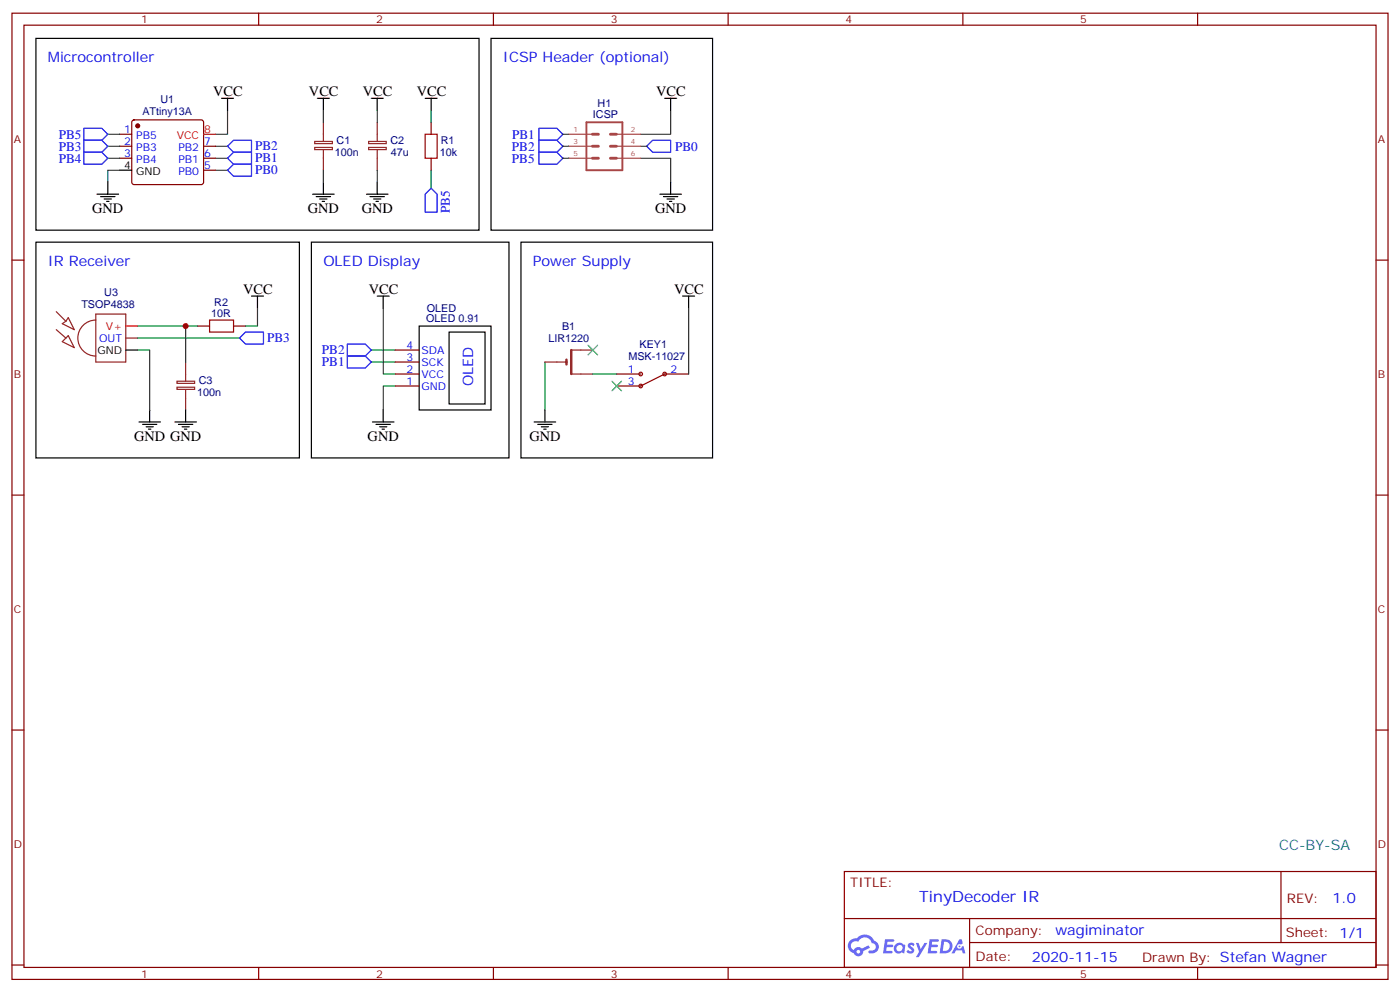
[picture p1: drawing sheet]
<svg xmlns="http://www.w3.org/2000/svg" width="412mm" height="292mm" viewBox="0 0 412 292" stroke-linecap="round" stroke-linejoin="round" font-family="sans-serif">
<g fill="none" stroke="#870000" stroke-width=".35">
<path d="M3.5 3.9h405.4v284.3h-405.4zM7.1 7.4h398.2v277.3h-398.2zM76.2 3.9v3.5M145.3 3.9v3.5M214.5 3.9v3.5M283.6 3.9v3.5M352.8 3.9v3.5M3.5 76.6h3.6M405.3 76.6h3.6M3.5 145.7h3.6M405.3 145.7h3.6M3.5 214.8h3.6"/>
<path d="M405.3 214.8h3.6M248.7 256.5h156.6v28.2h-156.6zM377.3 256.5v20.9M248.7 270.3h156.5M285.6 277.4h119.6M285.6 270.3v14.1M3.5 284h3.6M76.2 284.7v3.5M145.3 284.7v3.5M214.5 284.7v3.5M283.6 284.7v3.5M352.8 284.7v3.5"/>
<path d="M405.3 284h3.6"/>
</g>
<g fill="#5487ff">
<path d="M267.7 277.6a1.22 1.22 0 0 1 1.7 .3l-.4 .6a.47 .47 0 0 0-.3-.4 .47 .47 0 0 0-.5 .2l.1 .2a1.14 1.14 0 0 1 .8 1.8 1.14 1.14 0 0 1-1.9-.1l-.2-.1 .5-.6 .7 .4a.29 .29 0 0 0 .3-.2 .29 .29 0 0 0-.2-.3 1.04 1.04 0 0 1-.6-1.8z"/>
<path d="M260.7 276.4h2.4l.3 .2-.2 .5h-1.8l-.1 .9h1.5l.3 .4-.3 .3h-1.6l-.2 1.1 1.7 .1 .2 .3-.2 .3-2.6 .1z"/>
<path d="M273.8 276.4h2.4l.3 .2-.1 .5h-1.8l-.2 .9h1.6l.3 .4-.4 .3h-1.6l-.1 1.1 1.7 .1 .2 .3-.2 .3h-2.6z"/>
<path d="M282.6 276.4h.7l.3 1.3-.6 .3a.69 .69 0 0 0-1 .2 .69 .69 0 0 0 .4 1 .69 .69 0 0 0 .9-.6l.5-.3 .6 2.2h-.8l-.2-.8h-1.8l-.5 .8h-.8z"/>
<path d="M269.8 277.5h.8l.6 1.8 1.1-1.8h.9l-2.6 4.2h-.8l.9-1.6z"/>
<path d="M277.4 276.4l-.6 4.2h1.3a2.11 2.11 0 0 0 2.5-2.2 2.11 2.11 0 0 0-2.5-2zM278.1 277.1a1.39 1.39 0 0 1 1.7 1.5 1.39 1.39 0 0 1-1.8 1.2h-.3z"/>
<path d="M263.7 278a1.54 1.54 0 0 0-.1 2.2 1.54 1.54 0 0 0 2.2 .1l.6 .3 .3-2.3-.2-.3h-.4a1.49 1.49 0 0 0-2.4 0zM264 279a.94 .94 0 0 1 1.8 0 .94 .94 0 0 1-1.8 0z"/>
<path d="M250.4 276.8a2.18 2.18 0 0 0 1.1 3.7 1.44 1.44 0 0 0 1.6 .9 1.44 1.44 0 0 0 1.2-1.5l2-1-.5-.7-1.9 1a1.47 1.47 0 0 0-2.4 .4 1.39 1.39 0 0 1-.7-1.9 1.39 1.39 0 0 1 2-.5 2.12 2.12 0 0 1 2.2-1.3 2.12 2.12 0 0 1 1.9 1.7 1.14 1.14 0 0 1 1.1 1.4 1.14 1.14 0 0 1-1.7 .7 .43 .43 0 0 0-.5 .4 .43 .43 0 0 0 .4 .5 1.98 1.98 0 0 0 2.5-1.3 1.98 1.98 0 0 0-1.2-2.5 3.1 3.1 0 0 0-5.3-.7l-.9 .1zM252.3 280.1a.55 .55 0 0 1 1.1 0 .55 .55 0 0 1-1.1 0z"/>
<circle cx="282.6" cy="278.5" r=".26"/>
</g>
<g fill="none" stroke="#008700" stroke-width=".35">
<path d="M31.7 39.5h3.6M67 32.5v7h-3.5M95.2 32.5v3.5M111.1 32.5v3.5M127 32.5v3.5M165.8 39.5h1.8M197.6 32.5v7h-8.9M31.7 46.6h3.6M31.7 43h3.6M35.3 50.1h-3.6v3.5M63.5 46.6h3.5M63.5 43h3.5"/>
<path d="M63.5 50.1h3.5M95.2 50.1v3.5M111.1 50.1v3.5M127 50.1v5.3M165.8 46.6h1.8M165.8 43h1.8M188.7 46.6h8.9v7M188.7 43h1.8M40.6 96h17.6M40.6 99.5h30M54.7 96v10.5M75.8 90.7v5.3h-3.5"/>
<path d="M112.9 90.7v19.4h3.5M202.8 90.7v19.4M40.6 103h3.5v17.6M109.4 106.5h7M109.4 103h7M116.4 113.6h-3.5v7M160.5 106.5v14.1M174.6 110.1h7.1"/>
</g>
<g fill="none" stroke="#000" stroke-width=".35">
<path d="M10.6 11.3h130.5v56.4h-130.5zM144.6 11.3h65.3v56.4h-65.3zM65.3 28.9h3.5M67 28.9v3.6M93.5 28.9h3.5M95.2 28.9v3.6M109.4 28.9h3.5M111.1 28.9v3.6M125.2 28.9h3.6M127 28.9v3.6M195.8 28.9h3.5M197.6 28.9v3.6"/>
<path d="M28.6 57.2h6.3M29.6 57.9h4.3M30.7 58.6h2.1M31.4 59.3h.7M31.7 53.6v3.6M35.3 50.1h3.5M92.1 57.2h6.3M93.1 57.9h4.3M94.2 58.6h2.1M94.9 59.3h.7M95.2 53.6v3.6M107.9 57.2h6.4"/>
<path d="M109 57.9h4.2M110.1 58.6h2.1M110.8 59.3h.7M111.1 53.6v3.6M194.4 57.2h6.3M195.4 57.9h4.3M196.5 58.6h2.1M197.2 59.3h.7M197.6 53.6v3.6M10.6 71.3h77.6v63.5h-77.6zM91.7 71.3h58.2v63.5h-58.2zM153.5 71.3h56.4v63.5h-56.4z"/>
<path d="M74.1 87.1h3.5M75.8 87.1v3.6M111.1 87.1h3.6M112.9 87.1v3.6M123.5 96h21.1v24.6h-21.1zM132.3 97.7h10.6v21.2h-10.6zM201.1 87.1h3.5M202.8 87.1v3.6M37 103h3.6M40.9 124.2h6.4M42 124.9h4.2M43 125.6h2.2"/>
<path d="M43.7 126.3h.7M44.1 120.6v3.6M51.5 124.2h6.4M52.6 124.9h4.2M53.6 125.6h2.1M54.3 126.3h.7M54.7 120.6v3.6M109.7 124.2h6.4M110.8 124.9h4.2M111.8 125.6h2.1M112.5 126.3h.7M112.9 120.6v3.6"/>
<path d="M157.3 124.2h6.4M158.4 124.9h4.2M159.5 125.6h2.1M160.2 126.3h.7M160.5 120.6v3.6"/>
</g>
<g fill="none" stroke="#00f" stroke-width=".35">
<path d="M24.7 37.7h5.3l1.7 1.8-1.7 1.8h-5.3zM158.7 37.7h5.3l1.8 1.8-1.8 1.8h-5.3zM24.7 44.8h5.3l1.7 1.8-1.7 1.7h-5.3zM24.7 41.3h5.3l1.7 1.7-1.7 1.8h-5.3zM67 43l1.8-1.7h5.3v3.5h-5.3zM67 46.6l1.8-1.8h5.3v3.5h-5.3zM67 50.1l1.8-1.8h5.3v3.6h-5.3zM127 55.4l1.8 1.8v5.2h-3.6v-5.2zM158.7 44.8h5.3l1.8 1.8-1.8 1.7h-5.3zM158.7 41.3h5.3l1.8 1.7-1.8 1.8h-5.3zM190.5 43l1.8-1.7h5.3v3.5h-5.3zM70.6 99.5l1.7-1.8h5.3v3.5h-5.3z"/>
<path d="M102.3 101.2h5.3l1.8 1.8-1.8 1.8h-5.3zM102.3 104.8h5.3l1.8 1.7-1.8 1.8h-5.3z"/>
</g>
<path d="M125.2 39.5h3.6v7.1h-3.6zM61.7 94.2h7.1v3.5h-7.1z" fill="none" stroke="#a10000" stroke-width=".35"/>
<g fill="none" stroke="#870000" stroke-width=".35">
<path d="M35.3 39.5h3.5M39 35.5l.5-.2h19.8l.5 .2 .2 .5v17.6l-.3 .5-.4 .2h-19.8l-.5-.2-.2-.5v-17.6zM127 36v3.5M35.3 43h3.5M35.3 46.6h3.5M60 43h3.5M60 46.6h3.5M60 50.1h3.5M127 46.6v3.5M58.2 96h3.5M68.8 96h3.5M116.4 113.6h7.1"/>
<path d="M116.4 110.1h7.1M116.4 106.5h7.1M116.4 103h7.1M181.7 113.6h7M181.7 110.1h7M195.8 110.1h7"/>
</g>
<g fill="none" stroke="#8c2424" stroke-width=".35">
<path d="M95.2 36v5.6M111.1 36v5.6M92.7 43.4h5.2v.6h-5.2zM92.7 41.6h5.2v.7h-5.2zM95.2 44.1v6M108.6 43.4h5.2v.6h-5.2zM108.6 41.6h5.2v.7h-5.2zM111.1 44.1v6M16.6 91.7l2.8 2.8M16.6 97l2.8 2.5M18.3 95.2l1.1-.7 .7-1 1.8 3.5zM28.2 94.2a5.3 5.3 0 0 0-5.3 5.3 5.3 5.3 0 0 0 5.3 5.3"/>
<path d="M28.2 92.4h8.8v14.1h-8.8zM37 99.5h3.6M18.3 100.5l1.8-1.7 1.8 3.5zM52.1 113.9h5.2v.7h-5.2zM52.1 112.2h5.2v.6h-5.2zM54.7 106.5v5.7M54.7 114.7v5.9M160.5 106.5h6.4M168.3 103h6.3M168.3 110.1h6.3"/>
</g>
<circle cx="40.6" cy="37" r=".53" fill="#870000" stroke="#870000" stroke-width=".35"/>
<path d="M60 39.5h3.5M37 96h3.6" fill="none" stroke="#f00" stroke-width=".35"/>
<path d="M172.7 36h10.6v14.1h-10.6z" fill="none" stroke="#a64a4a" stroke-width=".56"/>
<path d="M174.5 39.5h1.8M179.8 39.5h1.8M174.5 46.6h1.8M174.5 43h1.8M179.8 46.6h1.8M179.8 43h1.8" fill="none" stroke="#a64a4a" stroke-width=".85"/>
<path d="M167.6 39.5h6.9M181.8 39.5h6.9M167.6 43h6.9M167.6 46.6h6.9M181.8 43h6.9M181.8 46.6h6.9" fill="none" stroke="#a64a4a" stroke-width=".35"/>
<path d="M166.9 105.8v1.4M168.3 103v7.1" fill="none" stroke="#8c2424" stroke-width=".71"/>
<g fill="none" stroke="#900" stroke-width=".35">
<path d="M195.8 110.1l-7.1 3.5"/>
<circle cx="188.7" cy="110.1" r=".53"/>
<circle cx="188.7" cy="113.6" r=".53"/>
<circle cx="195.8" cy="110.1" r=".53"/>
</g>
<path d="M173.2 101.6l2.8 2.8M176 101.6l-2.8 2.8M180.3 112.2l2.8 2.8M183.1 112.2l-2.8 2.8" fill="none" stroke="#3c3" stroke-width=".35"/>
<circle cx="54.7" cy="96" r=".88" fill="#c00"/>
<text font-size="4.6" fill="#00f" x="270.8" y="265.5">TinyDecoder IR</text>
<g font-size="4.2" fill="#00f">
<text x="14.1" y="18.3">Microcontroller</text>
<text x="148.2" y="18.3">ICSP Header (optional)</text>
<text x="14.1" y="78.3">IR Receiver</text>
<text x="95.2" y="78.3">OLED Display</text>
<text x="157" y="78.3">Power Supply</text>
<text x="139.3" y="113.6" transform="rotate(-90 139.3 113.6)">OLED</text>
<text x="392.5" y="265.7">1.0</text>
<text x="310.9" y="275.3">wagiminator</text>
<text x="304" y="283.1">2020-11-15</text>
</g>
<g font-size="4.2">
<text x="62.8" y="28.2">VCC</text>
<text x="91" y="28.2">VCC</text>
<text x="106.9" y="28.2">VCC</text>
<text x="122.8" y="28.2">VCC</text>
<text x="193.3" y="28.2">VCC</text>
<text x="27.2" y="62.8">GND</text>
<text x="90.7" y="62.8">GND</text>
<text x="106.5" y="62.8">GND</text>
<text x="193" y="62.8">GND</text>
<text x="71.6" y="86.4">VCC</text>
<text x="108.7" y="86.4">VCC</text>
<text x="198.6" y="86.4">VCC</text>
<text x="39.5" y="129.8">GND GND</text>
<text x="108.3" y="129.8">GND</text>
<text x="155.9" y="129.8">GND</text>
</g>
<text font-size="4.2" fill="#0099b0" x="376.8" y="250.1">CC-BY-SA</text>
<g font-size="3.9" fill="#00f">
<text x="17.3" y="40.8">PB5</text>
<text x="150.8" y="40.8">PB1</text>
<text x="17.3" y="47.9">PB4</text>
<text x="17.3" y="44.3">PB3</text>
<text x="75.2" y="44.3">PB2</text>
<text x="75.2" y="47.8">PB1</text>
<text x="150.8" y="44.3">PB2</text>
<text x="150.8" y="47.8">PB5</text>
<text x="198.9" y="44.3">PB0</text>
<text x="75.2" y="51.3">PB0</text>
<text x="132.5" y="62.8" transform="rotate(-90 132.5 62.8)">PB5</text>
<text x="78.7" y="100.7">PB3</text>
<text x="94.8" y="104.3">PB2</text>
<text x="94.8" y="107.8">PB1</text>
</g>
<g font-size="3.9" fill="#800">
<text x="250.5" y="261.1">TITLE:</text>
<text x="379.1" y="265.7">REV:</text>
<text x="287.4" y="275.3">Company:</text>
<text x="378.7" y="275.9">Sheet: 1/1</text>
<text x="287.4" y="282.9">Date:</text>
<text x="336.4" y="283">Drawn By: Stefan Wagner</text>
</g>
<g font-size="3.2" fill="#800">
<text x="41.6" y="6.9">1</text>
<text x="110.8" y="6.9">2</text>
<text x="179.9" y="6.9">3</text>
<text x="249.1" y="6.9">4</text>
<text x="318.2" y="6.9">5</text>
<text x="4.1" y="42">A</text>
<text x="405.9" y="42">A</text>
<text x="4.1" y="111.1">B</text>
<text x="405.9" y="111.1">B</text>
<text x="4.1" y="180.3">C</text>
<text x="405.9" y="180.3">C</text>
<text x="4.1" y="249.4">D</text>
<text x="405.9" y="249.4">D</text>
<text x="41.6" y="287.7">1</text>
<text x="110.8" y="287.7">2</text>
<text x="179.9" y="287.7">3</text>
<text x="249.1" y="287.7">4</text>
<text x="318.2" y="287.7">5</text>
</g>
<g font-size="3.2" fill="#000080">
<text x="42" y="34">ATtiny13A</text>
<text x="47.3" y="30.4">U1</text>
<text x="174.7" y="34.7">ICSP</text>
<text x="176.1" y="31.4">H1</text>
<text x="98.6" y="45.9">100n</text>
<text x="99.1" y="42.4">C1</text>
<text x="115" y="42.4">C2</text>
<text x="115.1" y="45.9">47u</text>
<text x="129.6" y="45.9">10k</text>
<text x="129.8" y="42.4">R1</text>
<text x="30.7" y="87.2">U3</text>
<text x="63.1" y="90">R2</text>
<text x="24" y="90.7">TSOP4838</text>
<text x="62.2" y="93.2">10R</text>
<text x="125.6" y="94.9">OLED 0.91</text>
<text x="125.7" y="91.7">OLED</text>
<text x="161.5" y="100.7">LIR1220</text>
<text x="165.6" y="97.1">B1</text>
<text x="185.1" y="105.9">MSK-11027</text>
<text x="188.4" y="102.4">KEY1</text>
<text x="58.6" y="113">C3</text>
<text x="58.1" y="116.5">100n</text>
</g>
<g font-size="3.2" fill="#00f">
<text x="36.6" y="39.2">1</text>
<text x="40.1" y="40.9">PB5</text>
<text x="36.6" y="42.7">2</text>
<text x="36.6" y="46.2">3</text>
<text x="40.1" y="44.4">PB3</text>
<text x="40.1" y="48">PB4</text>
<text x="52.6" y="48">PB1</text>
<text x="52.6" y="44.4">PB2</text>
<text x="60.1" y="46.2">6</text>
<text x="60.1" y="42.7">7</text>
<text x="52.6" y="51.5">PB0</text>
<text x="60.1" y="49.7">5</text>
<text x="29.2" y="100.5">OUT</text>
<text x="119.7" y="106.2">3</text>
<text x="119.7" y="102.7">4</text>
<text x="124.2" y="107.6">SCK</text>
<text x="124.2" y="104.1">SDA</text>
<text x="119.7" y="113.2">1</text>
<text x="119.7" y="109.7">2</text>
<text x="124.2" y="111.1">VCC</text>
<text x="185" y="109.7">1</text>
<text x="185" y="113.2">3</text>
<text x="197.6" y="109.7">2</text>
<text x="124.2" y="114.7">GND</text>
</g>
<g font-size="3.2" fill="#f00">
<text x="52.1" y="40.9">VCC</text>
<text x="60.1" y="39.2">8</text>
<text x="31.2" y="97">V+</text>
</g>
<g font-size="3.2">
<text x="36.6" y="49.7">4</text>
<text x="40.1" y="51.5">GND</text>
<text x="28.7" y="104.1">GND</text>
</g>
<g font-size="2.1" fill="#a54b4b">
<text x="168.9" y="38.8">1</text>
<text x="185.8" y="38.8">2</text>
<text x="168.9" y="42.3">3</text>
<text x="168.9" y="45.9">5</text>
<text x="185.8" y="42.3">4</text>
<text x="185.8" y="45.9">6</text>
</g>
</svg>
